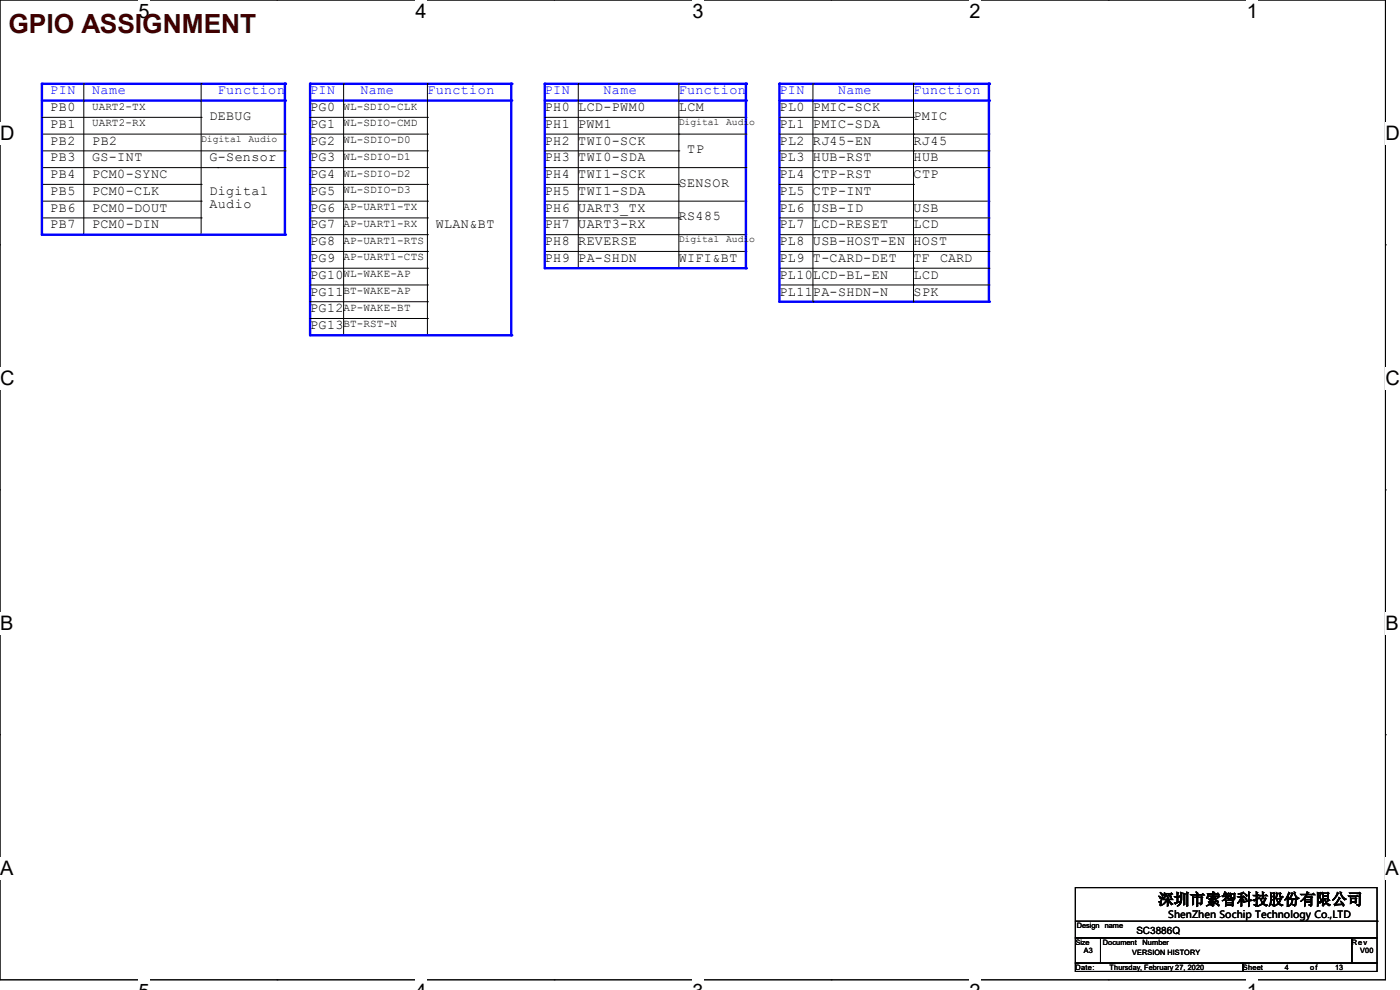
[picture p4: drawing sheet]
<svg xmlns="http://www.w3.org/2000/svg" width="297mm" height="210mm" viewBox="0 0 297 210" stroke-linecap="round" stroke-linejoin="round" font-family="sans-serif">
<path d="M0 0h293.9v207.9h-293.9z" fill="none" stroke="#000" stroke-width=".21"/>
<g fill="#fff">
<path d="M29.4 0h2.3v4.7h-2.3z"/>
<path d="M29.4 207.9h2.3v2.1h-2.3z"/>
</g>
<path d="M58.8 0h.1M58.8 207.9h.1" fill="none" stroke="#000" stroke-width=".21"/>
<g fill="#fff">
<path d="M88.1 0h2.4v4.7h-2.4z"/>
<path d="M88.1 207.9h2.4v2.1h-2.4z"/>
</g>
<path d="M117.6 0h.1M117.6 207.9h.1" fill="none" stroke="#000" stroke-width=".21"/>
<g fill="#fff">
<path d="M146.9 0h2.4v4.7h-2.4z"/>
<path d="M146.9 207.9h2.4v2.1h-2.4z"/>
</g>
<path d="M176.3 0h.1M176.3 207.9h.1" fill="none" stroke="#000" stroke-width=".21"/>
<g fill="#fff">
<path d="M205.7 0h2.4v4.7h-2.4z"/>
<path d="M205.7 207.9h2.4v2.1h-2.4z"/>
</g>
<path d="M235.1 0h.1M235.1 207.9h.1" fill="none" stroke="#000" stroke-width=".21"/>
<g fill="#fff">
<path d="M264.5 0h2.4v4.7h-2.4z"/>
<path d="M264.5 207.9h2.4v2.1h-2.4z"/>
<path d="M0 26h3v4.7h-3z"/>
<path d="M293.9 26h3.1v4.7h-3.1z"/>
<path d="M0 77.9h3v4.7h-3z"/>
<path d="M293.9 77.9h3.1v4.7h-3.1z"/>
</g>
<path d="M0 51.9h.1M293.9 51.9h.1" fill="none" stroke="#000" stroke-width=".21"/>
<g fill="#fff">
<path d="M0 129.9h2.8v4.7h-2.8z"/>
<path d="M293.9 129.9h2.9v4.7h-2.9z"/>
</g>
<path d="M0 103.9h.1M293.9 103.9h.1" fill="none" stroke="#000" stroke-width=".21"/>
<g fill="#fff">
<path d="M0 181.8h2.8v4.8h-2.8z"/>
<path d="M293.8 181.8h3v4.8h-3z"/>
</g>
<g fill="none" stroke="#000" stroke-width=".21">
<path d="M115.6 28.4h28.4M115.6 39.1h28.4M144 28.4h.1M144 39.1h.1M144 24.9h14.2M158.2 24.9h.1M65.8 49.8h24.9M65.8 53.3h24.9M65.8 56.9h24.9M90.7 49.8h.1M90.7 53.3h.1M90.7 56.9h.1"/>
<path d="M115.6 49.8h42.6M115.6 53.3h42.6M115.6 42.7h42.6M115.6 46.2h28.4M144 46.2h.1M158.2 42.7h.1M158.2 53.3h.1M158.2 49.8h.1M0 155.9h.1M293.9 155.9h.1"/>
</g>
<path d="M115.6 17.8h42.6" fill="none" stroke="#00f" stroke-width=".51"/>
<circle cx="158.2" cy="17.8" r=".25" fill="#00f"/>
<path d="M115.6 17.8v39.1" fill="none" stroke="#00f" stroke-width=".51"/>
<circle cx="115.6" cy="17.8" r=".25" fill="#00f"/>
<path d="M115.6 21.3h42.6" fill="none" stroke="#00f" stroke-width=".51"/>
<circle cx="158.2" cy="21.3" r=".25" fill="#00f"/>
<path d="M158.2 17.8v39.1" fill="none" stroke="#00f" stroke-width=".51"/>
<circle cx="158.2" cy="17.8" r=".25" fill="#00f"/>
<path d="M122.7 17.8h.1M122.7 17.8v39.1M144 17.8h.1M144 17.8v39.1M115.6 24.9h28.4M115.6 32h28.4M115.6 35.6h42.6M144 24.9h.1M144 32h.1M158.2 35.6h.1" fill="none" stroke="#000" stroke-width=".21"/>
<path d="M115.6 56.9h42.6" fill="none" stroke="#00f" stroke-width=".51"/>
<circle cx="158.2" cy="56.9" r=".25" fill="#00f"/>
<path d="M8.9 17.8h51.6" fill="none" stroke="#00f" stroke-width=".51"/>
<circle cx="60.5" cy="17.8" r=".25" fill="#00f"/>
<path d="M8.9 21.3h51.6" fill="none" stroke="#00f" stroke-width=".51"/>
<circle cx="60.5" cy="21.3" r=".25" fill="#00f"/>
<path d="M60.5 17.8v32" fill="none" stroke="#00f" stroke-width=".51"/>
<circle cx="60.5" cy="17.8" r=".25" fill="#00f"/>
<g fill="none" stroke="#000" stroke-width=".21">
<path d="M17.8 17.8h.1M17.8 17.8v32M42.7 17.8h.1M42.7 17.8v32M8.9 28.4h51.6M8.9 32h51.6M8.9 35.6h37.3M8.9 39.1h33.8M42.7 39.1h.1M46.2 35.6h.1M60.5 28.4h.1M60.5 32h.1"/>
<path d="M8.9 42.7h33.8M8.9 46.2h33.8M42.7 42.7h.1M42.7 46.2h.1"/>
</g>
<path d="M8.9 49.8h51.6" fill="none" stroke="#00f" stroke-width=".51"/>
<circle cx="60.5" cy="49.8" r=".25" fill="#00f"/>
<path d="M165.4 42.7h44.4M209.8 42.7h.1" fill="none" stroke="#000" stroke-width=".21"/>
<path d="M65.8 17.8h42.7" fill="none" stroke="#00f" stroke-width=".51"/>
<circle cx="108.5" cy="17.8" r=".25" fill="#00f"/>
<path d="M65.8 17.8v53.3" fill="none" stroke="#00f" stroke-width=".51"/>
<circle cx="65.8" cy="17.8" r=".25" fill="#00f"/>
<path d="M65.8 21.3h42.7" fill="none" stroke="#00f" stroke-width=".51"/>
<circle cx="108.5" cy="21.3" r=".25" fill="#00f"/>
<path d="M165.4 49.8h28.4M165.4 53.3h28.4M165.4 56.9h28.4M193.8 49.8h.1M193.8 53.3h.1M193.8 56.9h.1M165.4 60.5h28.4M193.8 60.5h.1" fill="none" stroke="#000" stroke-width=".21"/>
<path d="M108.5 17.8v53.3" fill="none" stroke="#00f" stroke-width=".51"/>
<circle cx="108.5" cy="17.8" r=".25" fill="#00f"/>
<g fill="none" stroke="#000" stroke-width=".21">
<path d="M72.9 17.8h.1M72.9 17.8v53.3M90.7 17.8h.1M90.7 17.8v53.3M65.8 28.4h24.9M65.8 32h24.9M65.8 35.6h24.9M65.8 39.1h24.9M90.7 28.4h.1M90.7 32h.1M90.7 35.6h.1M90.7 39.1h.1"/>
<path d="M193.8 28.4h16M209.8 28.4h.1"/>
</g>
<path d="M165.4 17.8h44.4" fill="none" stroke="#00f" stroke-width=".51"/>
<circle cx="209.8" cy="17.8" r=".25" fill="#00f"/>
<path d="M165.4 17.8v46.2" fill="none" stroke="#00f" stroke-width=".51"/>
<circle cx="165.4" cy="17.8" r=".25" fill="#00f"/>
<path d="M165.4 21.3h44.4" fill="none" stroke="#00f" stroke-width=".51"/>
<circle cx="209.8" cy="21.3" r=".25" fill="#00f"/>
<path d="M65.8 46.2h24.9M90.7 46.2h.1" fill="none" stroke="#000" stroke-width=".21"/>
<path d="M209.8 17.8v46.2" fill="none" stroke="#00f" stroke-width=".51"/>
<circle cx="209.8" cy="17.8" r=".25" fill="#00f"/>
<path d="M172.5 17.8h.1M172.5 17.8v21.3M193.8 17.8h.1M193.8 17.8v21.3M165.4 24.9h28.4M165.4 28.4h28.4M165.4 32h28.4M165.4 35.6h44.4M193.8 24.9h.1M193.8 28.4h.1M193.8 32h.1M209.8 35.6h.1" fill="none" stroke="#000" stroke-width=".21"/>
<path d="M165.4 64h44.4" fill="none" stroke="#00f" stroke-width=".51"/>
<circle cx="209.8" cy="64" r=".25" fill="#00f"/>
<path d="M172.5 39.1v24.9M193.8 39.1v24.9M172.5 64h.1M193.8 64h.1" fill="none" stroke="#000" stroke-width=".21"/>
<path d="M65.8 71.1h42.7" fill="none" stroke="#00f" stroke-width=".51"/>
<circle cx="108.5" cy="71.1" r=".25" fill="#00f"/>
<path d="M46.2 35.6h14.3M60.5 35.6h.1M65.8 24.9h24.9M90.7 24.9h.1" fill="none" stroke="#000" stroke-width=".21"/>
<path d="M8.9 17.8v32" fill="none" stroke="#00f" stroke-width=".51"/>
<circle cx="8.9" cy="17.8" r=".25" fill="#00f"/>
<g fill="none" stroke="#000" stroke-width=".21">
<path d="M8.9 24.9h33.8M42.7 24.9h.1M144 28.4h14.2M158.2 28.4h.1M165.4 39.1h28.4M193.8 39.1h.1M193.8 32h16M209.8 32h.1M65.8 42.7h24.9M90.7 42.7h.1M165.4 46.2h44.4M193.8 49.8h16"/>
<path d="M193.8 53.3h16M193.8 56.9h16M209.8 46.2h.1M209.8 49.8h.1M209.8 53.3h.1M209.8 56.9h.1M65.8 60.5h24.9M65.8 64h24.9M65.8 67.6h24.9M90.7 60.5h.1M90.7 64h.1M90.7 67.6h.1"/>
<path d="M193.8 60.5h16M209.8 60.5h.1M228.1 199h5.4v5.3h-5.4zM228.1 188.3h64v10.7h-64zM228.1 195.4h64M233.5 199h53.3v5.3h-53.3zM286.8 199h5.3v5.3h-5.3zM292.1 195.4h.1M228.1 204.3h35.6v1.8h-35.6zM263.7 204.3h28.4v1.8h-28.4z"/>
</g>
<text font-size="5.6" fill="#400000" x="1.8" y="6.9">GPIO ASSIGNMENT</text>
<g font-size="4.2">
<text x="29.4" y="3.8">5</text>
<text x="88.1" y="3.8">4</text>
<text x="146.9" y="3.8">3</text>
<text x="205.7" y="3.8">2</text>
<text x="264.5" y="3.8">1</text>
<text x="0" y="29.8">D</text>
<text x="293.9" y="29.8">D</text>
<text x="0" y="81.7">C</text>
<text x="293.9" y="81.7">C</text>
<text x="0" y="133.7">B</text>
<text x="293.9" y="133.7">B</text>
<text x="0" y="185.6">A</text>
<text x="293.9" y="185.6">A</text>
</g>
<text font-size="3.3" x="245.7" y="191.9">深圳市索智科技股份有限公司</text>
<g font-size="2.8" fill="#00f">
<text x="10.7" y="20">PIN</text>
<text x="19.6" y="20">Name</text>
<text x="46.2" y="20">Function</text>
<text x="65.8" y="20">PIN</text>
<text x="76.5" y="20">Name</text>
<text x="90.7" y="20">Function</text>
<text x="115.6" y="20">PIN</text>
<text x="128" y="20">Name</text>
<text x="144" y="20">Function</text>
<text x="165.4" y="20">PIN</text>
<text x="177.8" y="20">Name</text>
<text x="193.8" y="20">Function</text>
</g>
<g font-size="2.8">
<text x="10.7" y="23.6">PB0</text>
<text x="65.8" y="23.6">PG0</text>
<text x="115.6" y="23.6">PH0</text>
<text x="122.7" y="23.6">LCD-PWM0</text>
<text x="144" y="23.6">LCM</text>
<text x="165.4" y="23.6">PL0 PMIC-SCK</text>
<text x="10.7" y="27.1">PB1</text>
<text x="44.4" y="25.4">DEBUG</text>
<text x="65.8" y="27.1">PG1</text>
<text x="115.6" y="27.1">PH1 PWM1</text>
<text x="165.4" y="27.1">PL1 PMIC-SDA</text>
<text x="193.8" y="25.4">PMIC</text>
<text x="10.7" y="30.7">PB2</text>
<text x="10.7" y="34.2">PB3</text>
<text x="19.6" y="34.2">GS-INT</text>
<text x="19.6" y="30.7">PB2</text>
<text x="44.5" y="34.2">G-Sensor</text>
<text x="65.8" y="30.7">PG2</text>
<text x="65.8" y="34.2">PG3</text>
<text x="115.6" y="30.7">PH2</text>
<text x="115.6" y="34.2">PH3</text>
<text x="122.7" y="30.7">TWI0-SCK</text>
<text x="122.7" y="34.2">TWI0-SDA</text>
<text x="145.8" y="32.5">TP</text>
<text x="165.4" y="34.2">PL3 HUB-RST</text>
<text x="165.4" y="30.7">PL2 RJ45-EN</text>
<text x="193.8" y="30.7">RJ45</text>
<text x="193.8" y="34.2">HUB</text>
<text x="10.7" y="37.8">PB4</text>
<text x="10.7" y="41.4">PB5</text>
<text x="19.6" y="37.8">PCM0-SYNC</text>
<text x="19.6" y="41.4">PCM0-CLK</text>
<text x="44.4" y="41.4">Digital</text>
<text x="65.8" y="37.8">PG4</text>
<text x="65.8" y="41.4">PG5</text>
<text x="115.6" y="37.8">PH4</text>
<text x="115.6" y="41.4">PH5</text>
<text x="122.7" y="37.8">TWI1-SCK</text>
<text x="122.7" y="41.4">TWI1-SDA</text>
<text x="144" y="39.6">SENSOR</text>
<text x="165.4" y="37.8">PL4 CTP-RST</text>
<text x="165.4" y="41.4">PL5 CTP-INT</text>
<text x="193.8" y="37.8">CTP</text>
<text x="10.7" y="44.9">PB6</text>
<text x="19.6" y="44.9">PCM0-DOUT</text>
<text x="44.4" y="44.2">Audio</text>
<text x="65.8" y="44.9">PG6</text>
<text x="115.6" y="44.9">PH6</text>
<text x="122.7" y="44.9">UART3_TX</text>
<text x="144" y="46.7">RS485</text>
<text x="165.4" y="44.9">PL6 USB-ID</text>
<text x="193.8" y="44.9">USB</text>
<text x="10.7" y="48.5">PB7</text>
<text x="19.6" y="48.5">PCM0-DIN</text>
<text x="65.8" y="48.5">PG7</text>
<text x="65.8" y="52">PG8</text>
<text x="92.5" y="48.5">WLAN&amp;BT</text>
<text x="115.6" y="48.5">PH7</text>
<text x="115.6" y="52">PH8</text>
<text x="122.7" y="48.5">UART3-RX</text>
<text x="122.7" y="52">REVERSE</text>
<text x="165.4" y="48.5">PL7 LCD-RESET</text>
<text x="165.4" y="52">PL8 USB-HOST-EN</text>
<text x="193.8" y="48.5">LCD</text>
<text x="193.8" y="52">HOST</text>
<text x="65.8" y="59.1">PG10</text>
<text x="65.8" y="55.6">PG9</text>
<text x="115.6" y="55.6">PH9</text>
<text x="122.7" y="55.6">PA-SHDN</text>
<text x="144" y="55.6">WIFI&amp;BT</text>
<text x="165.4" y="55.6">PL9 T-CARD-DET</text>
<text x="165.4" y="59.1">PL10LCD-BL-EN</text>
<text x="193.8" y="59.1">LCD</text>
<text x="193.8" y="55.6">TF</text>
<text x="199.5" y="55.6">CARD</text>
<text x="65.8" y="62.7">PG11</text>
<text x="165.4" y="62.7">PL11PA-SHDN-N</text>
<text x="193.8" y="62.7">SPK</text>
<text x="65.8" y="66.3">PG12</text>
<text x="65.8" y="69.8">PG13</text>
</g>
<g font-size="2.3">
<text x="19.6" y="23.2">UART2-TX</text>
<text x="72.9" y="23.2">WL-SDIO-CLK</text>
<text x="19.6" y="26.8">UART2-RX</text>
<text x="72.9" y="26.8">WL-SDIO-CMD</text>
<text x="72.9" y="30.4">WL-SDIO-D0</text>
<text x="72.9" y="33.9">WL-SDIO-D1</text>
<text x="72.9" y="37.5">WL-SDIO-D2</text>
<text x="72.9" y="41">WL-SDIO-D3</text>
<text x="72.9" y="44.6">AP-UART1-TX</text>
<text x="72.9" y="48.1">AP-UART1-RX</text>
<text x="72.9" y="51.7">AP-UART1-RTS</text>
<text x="72.9" y="55.2">AP-UART1-CTS</text>
<text x="72.9" y="58.8">WL-WAKE-AP</text>
<text x="72.9" y="62.4">BT-WAKE-AP</text>
<text x="72.9" y="65.9">AP-WAKE-BT</text>
<text x="72.9" y="69.5">BT-RST-N</text>
</g>
<g font-size="2.1">
<text x="144" y="26.5">Digital Audio</text>
<text x="42.7" y="30.1">Digital Audio</text>
<text x="144" y="51.4">Digital Audio</text>
<text x="247.9" y="194.8">ShenZhen Sochip Technology Co.,LTD</text>
<text x="241.1" y="198.1">SC3886Q</text>
</g>
<g font-size="1.6">
<text x="228.5" y="196.8">Design name</text>
<text x="228.1" y="200.4">Size</text>
<text x="229.9" y="202.2">A3</text>
<text x="234" y="200.4">Document</text>
<text x="240.2" y="202.5">VERSION HISTORY</text>
<text x="242.4" y="200.4">Number</text>
<text x="286.8" y="200.4">Rev</text>
<text x="288.6" y="202.2">V00</text>
<text x="228.1" y="205.7">Date:</text>
<text x="235.4" y="205.7">Thursday, February 27, 2020</text>
<text x="263.7" y="205.7">Sheet</text>
<text x="272.6" y="205.7">4</text>
<text x="277.9" y="205.7">o f</text>
<text x="283.2" y="205.7">13</text>
</g>
</svg>
